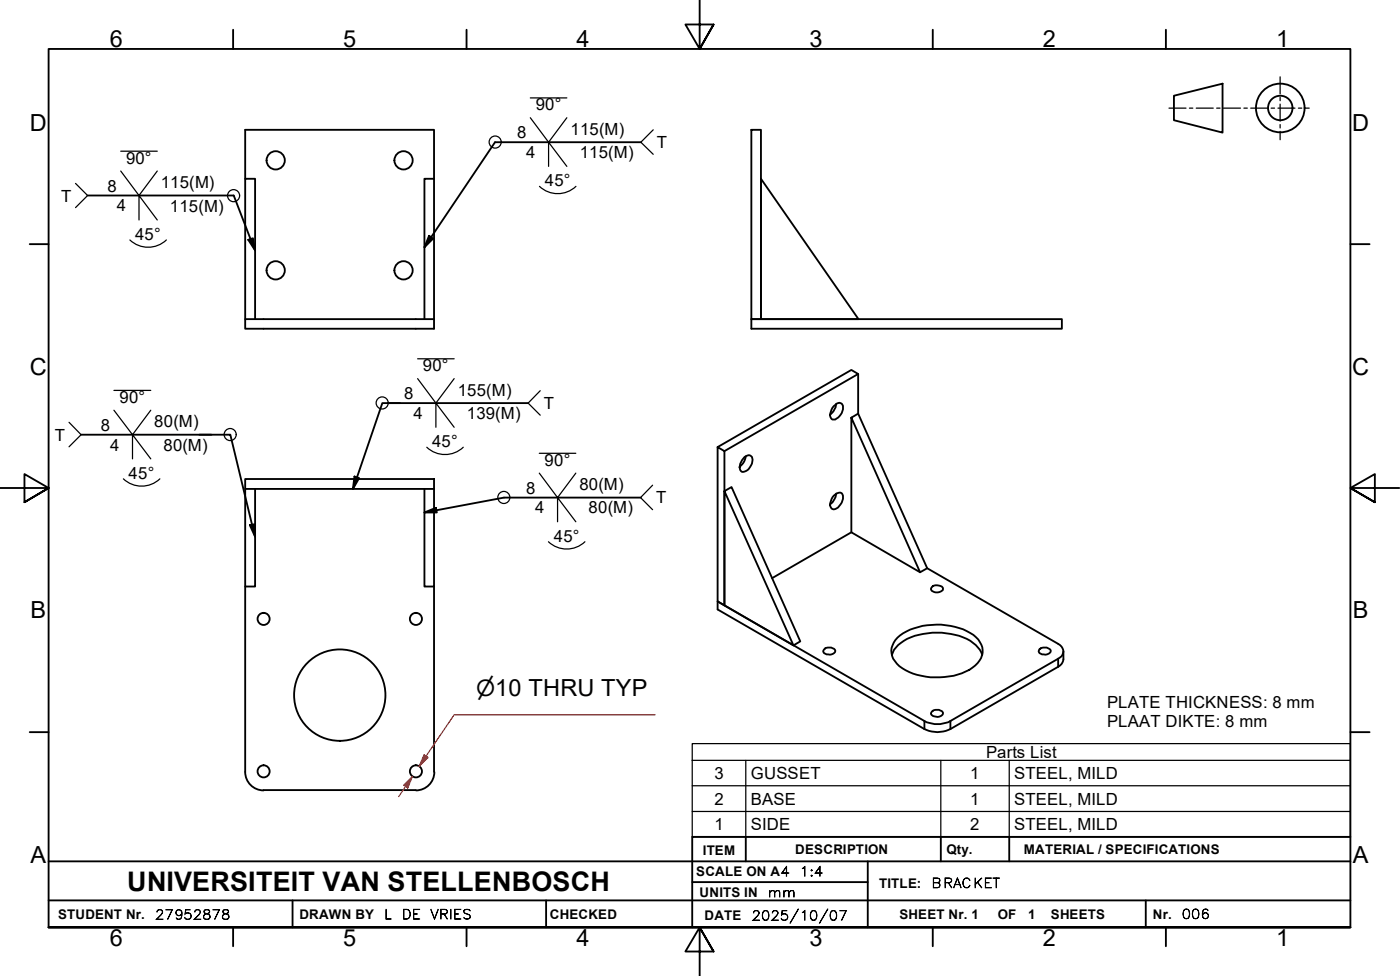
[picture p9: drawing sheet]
<svg xmlns="http://www.w3.org/2000/svg" width="287mm" height="200mm" viewBox="0 0 287 200" stroke-linecap="round" stroke-linejoin="round" font-family="sans-serif">
<!-- layer: Visible Edges(ISO) -->
<g fill="none" stroke="#000" stroke-width=".38">
<path d="M50.3 36.6v-10h38.7v10M154.1 26.6h2v38.8h-2zM156.1 36.6l20 28.8h-20zM50.3 65.4v-28.8h2v28.8M87.1 65.4v-28.8h1.9v30.8h-38.7v-2h38.7M154.1 65.4h63.7v2h-63.7zM176 76.6v8.2M50.3 98.2h38.7v2h-38.7zM147.2 91.6l1.4 .9v31.6l-1.4-.8zM147.2 91.6l27.4-15.8 1.4 .8-27.4 15.9M152.7 93.7a.93 .93 0 0 1 1.3-.3 .93 .93 0 0 1 .3 1.2 2.31 2.31 0 0 1-2.1 2.1 1.64 1.64 0 0 1 0-2.4zM153 93.5l-.3 1.1-1 1.1"/>
<path d="M171 83.2l.3-.2a.91 .91 0 0 1 1.2-.3 .91 .91 0 0 1 .4 1.2 2.57 2.57 0 0 1-1.9 2.1 1 1 0 0 1-.6-1.7zM171.5 82.8l-.1 .7-.4 .7-.7 .8M174.6 85.6v23.5l14.1 8.2 1.5-.8-14.2-31.7-1.4 .8 14.1 31.7M50.3 100.2v20h2v-20M87.1 100.2v20h1.9v-20M148.6 100.6v23.5l14.2 8.2 1.3-.9-14-31.6-1.5 .8 14.2 31.7M171 101.6l.6-.4a.8 .8 0 0 1 .9-.2 .8 .8 0 0 1 .4 .9 2.74 2.74 0 0 1-1.9 2.5 1.09 1.09 0 0 1-.6-1.7zM171.5 101.2l-.3 1-.4 .7-.5 .4M174.6 109.1l-16.2 9.4M190.2 116.5l26.8 15.5a1.62 1.62 0 0 1 1.1 1.5 1.62 1.62 0 0 1-1.1 1.5l-22.1 12.8a5.9 5.9 0 0 1-5.3 0l-42.4-24.5v1.6l42.4 24.5a5.9 5.9 0 0 0 5.3 0l22.1-12.7a1.93 1.93 0 0 0 1.1-1.6v-1.6M50.3 120.2v38a3.8 3.8 0 0 0 3.8 3.8M89 120.2v38"/>
<path d="M169 133.1a1.38 1.38 0 0 1 2.3 .4 1.44 1.44 0 0 1-2.5 0zM182.9 134.2a6.3 6.3 0 0 1 4.7-3.9 15 15 0 0 1 11.4 1l1.2 .9a4.5 4.5 0 0 1 1.3 2M184.1 130.7a13.3 13.3 0 0 1 11.7-2.2 8.3 8.3 0 0 1 5.2 3.1 3.7 3.7 0 0 1-1.5 5.2 14.4 14.4 0 0 1-14.4 .2 3.9 3.9 0 0 1-2-4.7zM191.1 120.3a1.63 1.63 0 0 1 2.3 .2 1.1 1.1 0 0 1-1.4 .9l-.4-.1a.61 .61 0 0 1-.6-.3 .61 .61 0 0 1 .1-.7zM213.2 133.1a1.42 1.42 0 0 1 2.3 .4 1.44 1.44 0 0 1-2.5 0zM89.1 158.2a3.8 3.8 0 0 1-3.8 3.8M191.1 145.9a1.38 1.38 0 0 1 2.3 .3 1.44 1.44 0 0 1-2.5 0zM54 161.9h31.3"/>
<circle cx="56.5" cy="32.9" r="1.87"/>
<circle cx="82.8" cy="32.9" r="1.87"/>
<circle cx="56.5" cy="55.4" r="1.87"/>
<circle cx="82.8" cy="55.4" r="1.87"/>
<circle cx="54.1" cy="126.8" r="1.24"/>
<circle cx="85.3" cy="126.8" r="1.24"/>
<circle cx="54.1" cy="158.1" r="1.24"/>
<circle cx="69.7" cy="142.5" r="9.4"/>
<circle cx="85.3" cy="158.1" r="1.24"/>
</g>
<!-- layer: Visible Tangent Edges(ISO) -->
<path d="M217 135v1.7M189.6 147.8v1.6M194.9 147.8v1.6" fill="none" stroke="#000" stroke-width=".38"/>
<!-- layer: Symbols(ISO) -->
<g fill="none" stroke="#000" stroke-width=".25">
<path d="M15.5 37.6l2.5 2.5-2.5 2.4M24.8 35.1l3.7 5 3.8-5M24.8 31h7.5M108.8 24.1l3.7 5 3.8-5M108.8 20.1h7.5M110.7 38.2a5.4 5.4 0 0 0 7.4 0M112.5 34.1v-5l3.8 5M134 26.6l-2.6 2.5 2.6 2.5M26.6 49.2a5.4 5.4 0 0 0 7.5 0M28.5 45.1v-5l3.8 5M85.7 77.6l3.7 5 3.8-5M85.7 73.5h7.5"/>
<path d="M14.2 86.6l2.4 2.5-2.4 2.5M23.4 84.1l3.8 5 3.7-5M23.4 80h7.5M25.3 98.1a5.4 5.4 0 0 0 7.5 0M27.2 94v-4.9l3.7 4.9M87.5 91.7a5.4 5.4 0 0 0 7.5 0M89.4 87.6v-5l3.8 5M110.6 97l3.8 5 3.7-5M110.6 92.9h7.5M110.8 80.1l-2.5 2.5 2.5 2.5M133.9 99.4l-2.5 2.6 2.5 2.5M112.5 111a5.4 5.4 0 0 0 7.5 0"/>
<path d="M114.4 106.9v-4.9l3.7 4.9M142 155.8v-3.4h135v3.4M142 155.8v15.7h135v-15.7M142 155.8h135M153 155.8v15.7M193 155.8v15.7M207 155.8v15.7M142 161h135M142 166.3h135"/>
<circle cx="101.6" cy="29.1" r="1.24"/>
<circle cx="47.9" cy="40.1" r="1.24"/>
<circle cx="47.2" cy="89.1" r="1.24"/>
<circle cx="78.4" cy="82.6" r="1.24"/>
<circle cx="103.3" cy="101.9" r="1.24"/>
</g>
<!-- layer: Border_0 -->
<g fill="none" stroke="#000" stroke-width=".38">
<path d="M47.8 6.1v3.9M95.7 6.1v3.9M143.5 0v10l-2.9-5h5.8l-2.9 5 2.9-5M191.3 6.1v3.9M239.1 6.1v3.9M6.1 50h3.9M277 50h3.9M0 100h10l-5-2.8v5.7l5-2.9-5 2.9M287 100h-10l5-2.8v5.7l-5-2.9 5 2.9M6.1 150.1h3.9M277 150.1h3.9M10 190.1v-180.1h267v180.1h-267h267"/>
<path d="M47.8 190.1v3.8M95.7 190.1v3.8M146.4 195l-2.9-4.9 2.9 4.9h-5.8l2.9-4.9v9.9M191.3 190.1v3.8M239.1 190.1v3.8"/>
</g>
<!-- layer: Sketch Geometry(ISO) -->
<g fill="none" stroke="#000" stroke-width=".38">
<path d="M240.8 19.6l10-2.5v10.1l-10-2.6zM10 176.5h267M153 171.5v5M178 176.5v13.6M193 171.5v5M207 171.5v5M277 171.5h-135v18.6M10 190.1h267M10 184.5h267M60 184.5v5.6M112 184.5v5.6M142 180.8h36"/>
<path d="M235 184.5v5.6"/>
<circle cx="262.6" cy="22.1" r="5"/>
<circle cx="262.6" cy="22.1" r="2.51"/>
</g>
<!-- layer: Symbols(ISO) -->
<path d="M131.4 29.1h-29.9l-14.4 21.6M18 40.1h29.9l4.4 11.2M50.9 49.1l1-.3 .4 2.5zM88 48.3l.8 .6-1.7 1.8zM16.6 89.1h26.8M40.9 89.1h6.3l5.1 20.9M72.7 97.7l1 .3-1.3 2.2zM79.6 82.6h28.7M82 82.6h-3.6l-6 17.6M51.2 107.6l1-.2 .1 2.6zM87.1 105l2.3-.9 .2 .9zM131.4 102h-28l-16.3 3" fill="none" stroke="#000" stroke-width=".38"/>
<path d="M50.9 49.1l1-.3 .4 2.5zM88 48.3l.8 .6-1.7 1.8zM72.7 97.7l1 .3-1.3 2.2zM51.2 107.6l1-.2 .1 2.6zM87.1 105l2.3-.9 .2 .9z" fill="#000"/>
<!-- layer: Sketch Geometry(ISO) -->
<g fill="none" stroke="#000" stroke-width=".25">
<path d="M262.6 15.7v3.5M262.6 19.9v.7M239.8 22.2h3.5M244 22.2h.7M245.4 22.2h3.5M249.6 22.2h.7M251 22.2h3.4M255.1 22.2h.7M256.5 22.2h3.5M260.7 22.2h.7M262.1 22.2h3.5M262.6 21.3v3.5"/>
<path d="M262.6 25.5v.7M262.6 26.9v1.7M266.3 22.2h.7M267.7 22.2h.8"/>
</g>
<!-- layer: Dimensions(ISO) -->
<path d="M87.4 155l-1.4 2" fill="none" stroke="#f00" stroke-width=".25"/>
<path d="M87 154.7l.8 .6-1.8 1.7z" fill="#f00"/>
<path d="M84.6 159.1l-1.4 2.1M87 154.7l.8 .6-1.8 1.7z" fill="none" stroke="#f00" stroke-width=".25"/>
<path d="M84.6 159.1l-1 2.4-.8-.6z" fill="#f00"/>
<path d="M84.6 159.1l-1 2.4-.8-.6zM134.4 146.5h-41.2l-7.2 10.5M83.2 161.2l-1.4 2.1" fill="none" stroke="#f00" stroke-width=".25"/>
<text font-size="5.5" x="26.1" y="182.6">UNIVERSITEIT VAN STELLENBOSCH</text>
<g font-size="4.8">
<text x="22.5" y="9.7">6</text>
<text x="70.4" y="9.7">5</text>
<text x="118.2" y="9.7">4</text>
<text x="166.1" y="9.7">3</text>
<text x="213.9" y="9.7">2</text>
<text x="261.7" y="9.7">1</text>
<text x="6.1" y="26.8">D</text>
<text x="277.4" y="26.8">D</text>
<text x="6.1" y="76.8">C</text>
<text x="277.4" y="76.8">C</text>
<text x="6.2" y="126.7">B</text>
<text x="277.5" y="126.7">B</text>
<text x="6.2" y="176.8">A</text>
<text x="277.5" y="176.8">A</text>
<text x="22.5" y="193.9">6</text>
<text x="70.4" y="193.9">5</text>
<text x="118.2" y="193.9">4</text>
<text x="166.1" y="193.9">3</text>
<text x="213.9" y="193.9">2</text>
<text x="261.7" y="193.9">1</text>
</g>
<text font-size="4.6" x="97.7" y="142.6">⌀10 THRU TYP</text>
<g font-size="3.4">
<text x="109.9" y="22.6">90°</text>
<text x="106.1" y="28.3">8</text>
<text x="117" y="27.6">115(M)</text>
<text x="25.8" y="33.5">90°</text>
<text x="107.9" y="32.4">4</text>
<text x="118.9" y="32.4">115(M)</text>
<text x="134.7" y="30.4">T</text>
<text x="12.6" y="41.3">T</text>
<text x="22" y="39.3">8</text>
<text x="33" y="38.6">115(M)</text>
<text x="111.8" y="38.2">45°</text>
<text x="23.9" y="43.3">4</text>
<text x="34.9" y="43.4">115(M)</text>
<text x="27.7" y="49.1">45°</text>
<text x="86.7" y="76.1">90°</text>
<text x="24.5" y="82.5">90°</text>
<text x="82.9" y="81.8">8</text>
<text x="93.9" y="81.1">155(M)</text>
<text x="111.6" y="83.8">T</text>
<text x="20.7" y="88.3">8</text>
<text x="31.6" y="87.6">80(M)</text>
<text x="84.8" y="85.9">4</text>
<text x="95.8" y="85.9">139(M)</text>
<text x="11.2" y="90.3">T</text>
<text x="22.6" y="92.3">4</text>
<text x="33.5" y="92.4">80(M)</text>
<text x="88.6" y="91.6">45°</text>
<text x="111.7" y="95.4">90°</text>
<text x="26.4" y="98.1">45°</text>
<text x="107.9" y="101.2">8</text>
<text x="118.9" y="100.5">80(M)</text>
<text x="109.8" y="105.2">4</text>
<text x="120.7" y="105.2">80(M)</text>
<text x="134.6" y="103.2">T</text>
<text x="113.6" y="111">45°</text>
<text x="227.1" y="145">PLATE THICKNESS: 8 mm</text>
<text x="227.1" y="149">PLAAT DIKTE: 8 mm</text>
<text x="202.2" y="155.3">Parts List</text>
<text x="146.6" y="159.7">3</text>
<text x="154" y="159.7">GUSSET</text>
<text x="199" y="159.7">1</text>
<text x="208" y="159.7">STEEL, MILD</text>
<text x="146.6" y="164.9">2</text>
<text x="154" y="165">BASE</text>
<text x="199" y="164.9">1</text>
<text x="208" y="165">STEEL, MILD</text>
<text x="146.6" y="170.2">1</text>
<text x="154" y="170.2">SIDE</text>
<text x="199" y="170.2">2</text>
<text x="208" y="170.2">STEEL, MILD</text>
</g>
<g font-size="2.7">
<text x="142.8" y="179.6">SCALE ON A4</text>
<text x="144.1" y="175.1">ITEM</text>
<text x="163.1" y="175.1">DESCRIPTION</text>
<text x="164" y="179.6">1:4</text>
<text x="194.1" y="175">Qty.</text>
<text x="210" y="175">MATERIAL / SPECIFICATIONS</text>
<text x="143.5" y="183.8">UNITS IN</text>
<text x="157.5" y="183.8">mm</text>
<text x="180.3" y="181.9">TITLE:</text>
<text x="191.1" y="181.9">BRACKET</text>
<text x="11.9" y="188.4">STUDENT Nr.</text>
<text x="31.8" y="188.4">27952878</text>
<text x="61.4" y="188.3">DRAWN BY</text>
<text x="78.8" y="188.3">L</text>
<text x="82.4" y="188.3">DE</text>
<text x="88.3" y="188.3">VRIES</text>
<text x="112.8" y="188.3">CHECKED</text>
<text x="144.5" y="188.6">DATE</text>
<text x="154.2" y="188.6">2025/10/07</text>
<text x="184.5" y="188.3">SHEET Nr. 1</text>
<text x="204.7" y="188.3">OF</text>
<text x="210.9" y="188.3">1</text>
<text x="215.5" y="188.3">SHEETS</text>
<text x="236.5" y="188.3">Nr.</text>
<text x="242.4" y="188.3">006</text>
</g>
</svg>
